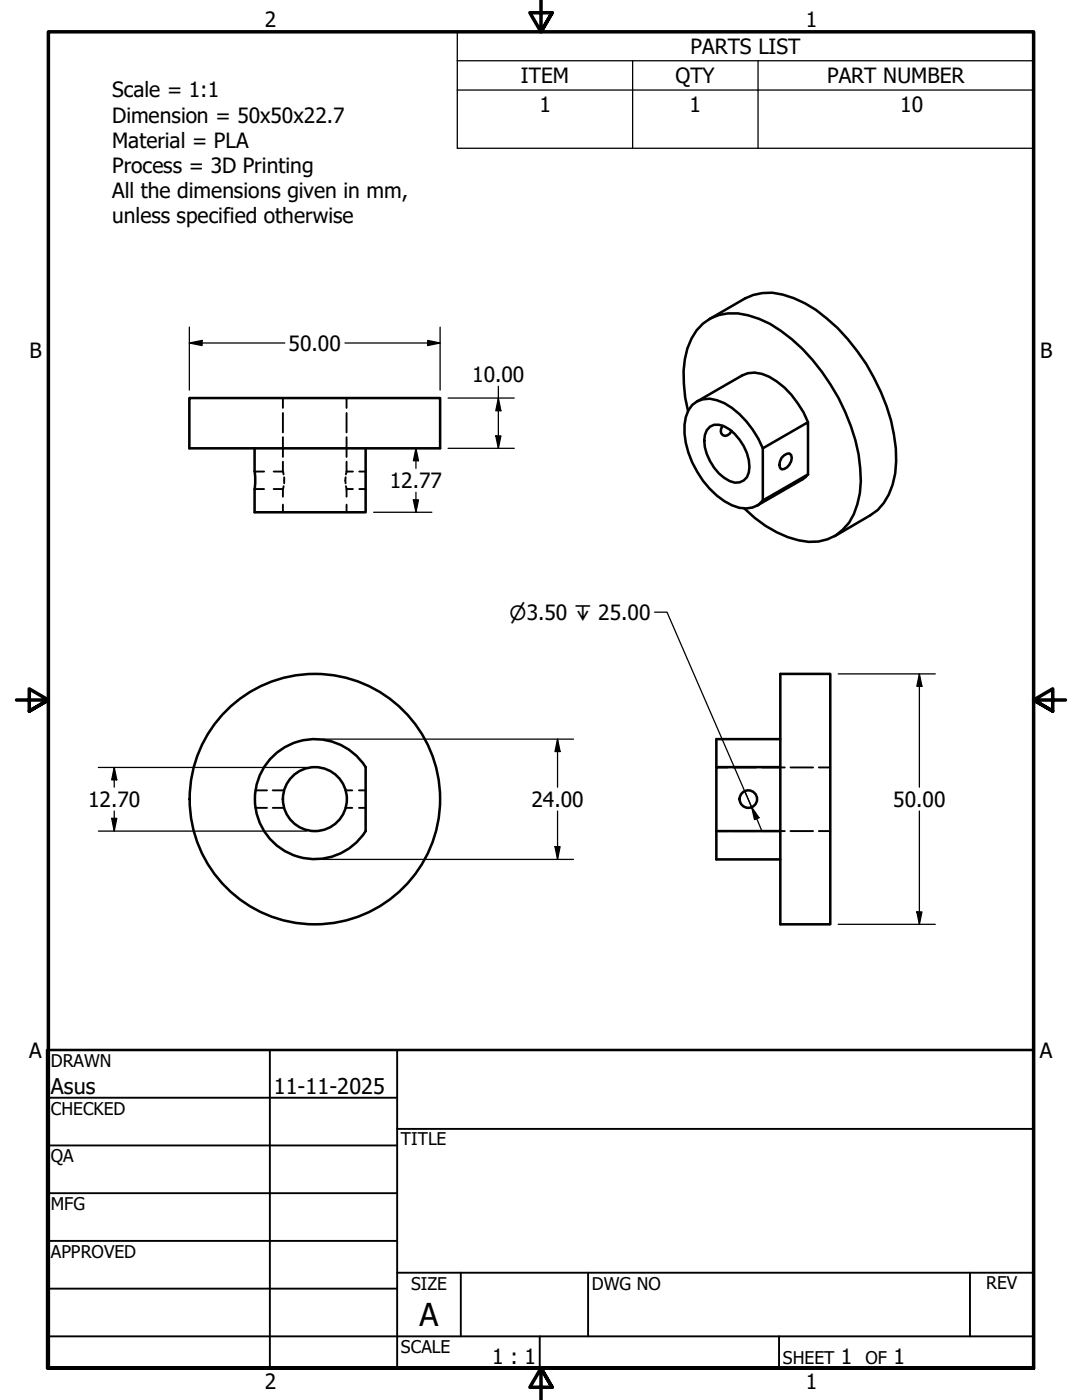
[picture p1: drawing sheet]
<svg xmlns="http://www.w3.org/2000/svg" width="216mm" height="279mm" viewBox="0 0 216 279" stroke-linecap="round" stroke-linejoin="round" font-family="sans-serif">
<!-- layer: Visible (ANSI) -->
<g fill="none" stroke="#000" stroke-width=".51">
<path d="M37.8 79.4h50v10.1h-50zM141.5 63.7l7.2-4.1a10.9 10.9 0 0 1 9.7-.1 25.3 25.3 0 0 1 8.7 6 41.7 41.7 0 0 1 11.3 21.2 20.2 20.2 0 0 1-1 12l-1.1 1.7-1.2 1.4-1.5 1.1-7 4.1M50.8 89.5v4.6l.1 1.1-.1 7h22.2v-12.7M137.3 82a25.4 25.4 0 0 1-.1-12.5 9.3 9.3 0 0 1 12.1-6.6 20.7 20.7 0 0 1 8.7 4.8 40.1 40.1 0 0 1 13.6 25.7 16.8 16.8 0 0 1-2.2 10.9 9.2 9.2 0 0 1-10.1 3.5 22.5 22.5 0 0 1-10.8-6.3M139.1 80.1l9-5.2a5.6 5.6 0 0 1 5.4 .3 17.7 17.7 0 0 1 7.7 9.1M141.7 85.2a3.4 3.4 0 0 1 3.9 .5 9.6 9.6 0 0 1 3.8 8.6 2.56 2.56 0 0 1-3.8 1.7 9.5 9.5 0 0 1-4.9-9.2l.3-.9zM144.2 85a1.17 1.17 0 0 0-.4 1.1 1.17 1.17 0 0 0 .9 .9l.9-.4 .4-.6M152.2 89.5a18.2 18.2 0 0 0-7.7-9 5.7 5.7 0 0 0-5.4-.4 5.5 5.5 0 0 0-2.5 4.7 18.1 18.1 0 0 0 9.4 16 5.5 5.5 0 0 0 5.3 0l.9-.9M156 91.4l.5-.5 1-.4a1.5 1.5 0 0 1 0 2.3l-.5 .5-.5 .3-.5 .1a1.64 1.64 0 0 1 0-2.3zM161.2 94.7l-1.1 1-9 5.2M161.2 94.7v-10.4l-9 5.2v10.4M161.2 94.7l-9 5.2"/>
<path d="M155.7 134.5h10v50h-10zM54.4 151a12 12 0 0 1 18.6 2.1v12.8a12 12 0 0 1-17.7 2.9 12 12 0 0 1-.9-17.8zM155.7 153.1h-12.8v12.8M155.7 147.5h-12.8v5.6M142.9 165.9h12.8M142.9 165.9v5.6h12.8"/>
<circle cx="62.8" cy="159.5" r="6.4"/>
<circle cx="62.8" cy="159.5" r="25"/>
<circle cx="149.3" cy="159.5" r="1.75"/>
</g>
<!-- layer: Hidden (ANSI) -->
<g fill="none" stroke="#000" stroke-width=".38">
<path d="M56.5 79.4v2M69.2 79.4v2M50.8 97.6h1.9M50.8 94.1h1.9M54.6 97.6h1.9M54.6 94.1h1.9M56.5 94.1l.1 .6M56.5 82.4v3.9M56.5 87.2v4M56.5 92.1v2M56.5 97.6v1.5M56.6 97l-.1 .6"/>
<path d="M56.7 95.2v1.3M69 95.2v1.3M69 97l.2 .6M69.2 94.1l-.2 .6M69.2 97.6h1.2M69.2 94.1h1.2M69.2 82.4v3.9M69.2 87.2v4M69.2 92.1v2M69.2 97.6v1.5M71.7 97.6h1.3M71.7 94.1h1.3"/>
<path d="M56.5 100.7v1.5M69.2 100.7v1.5M50.9 157.7h2.4M54.4 157.7h2.3M68.9 157.7h1.4M71.6 157.7h1.4M142.9 153.2h2.3M146.3 153.2h4.6M152 153.2h4.6M157.7 153.2h4.5M163.4 153.2h2.3M50.9 161.2h2.4"/>
<path d="M54.4 161.2h2.3M68.9 161.2h1.4M71.6 161.2h1.4M142.9 165.9h2.3M146.3 165.9h4.6M152 165.9h4.6M157.7 165.9h4.5M163.4 165.9h2.3"/>
</g>
<!-- layer: Symbol (ANSI) -->
<path d="M91.2 12.1v-5.7h115v5.7M91.2 12.1h115v5.9M91.2 12.1v17.5h115v-11.6M91.2 18h115M126.2 12.1v17.5M151.3 12.1v17.5M130.6 122.2h2.5l16.9 38.9M148.6 157.9l1.4 3.2M150 161.1l1.4 2.1-.8 .4zM150 161.1l2 4.6" fill="none" stroke="#000" stroke-width=".25"/>
<!-- layer: Border (ANSI) -->
<path d="M107.9 0v6.4l-2.2-3.9h4.5l-2.3 3.9 2.3-3.9M3.3 139.7h6.4l-3.9-2.2v4.4l3.9-2.2-3.9 2.2M212.6 139.7h-6.4l3.9-2.2v4.4l-3.9-2.2 3.9 2.2M9.7 273v-266.6h196.5v266.6h-196.5h196.5M110.2 276.9l-2.3-3.9 2.3 3.9h-4.5l2.2-3.9v6.4" fill="none" stroke="#000" stroke-width=".7"/>
<!-- layer: Title (ANSI) -->
<g fill="none" stroke="#000" stroke-width=".38">
<path d="M9.4 219.1h69.8M53.8 209.5v63.5M79.2 209.5v63.5M9.4 228.6h69.8M9.4 238.1h69.8M79.2 225.3h127M9.4 247.6h69.8M9.4 257.2h69.8M79.2 254h127M91.9 254v12.7M117.3 254v12.7M193.5 254v12.7"/>
<path d="M9.4 266.7h196.8M107.7 266.7v6.3M155.4 266.7v6.3"/>
</g>
<path d="M9.4 209.5h196.8v63.5h-196.8z" fill="none" stroke="#000" stroke-width=".51"/>
<!-- layer: Dimension (ANSI) -->
<g fill="none" stroke="#000" stroke-width=".25">
<path d="M37.8 68.5l2.5-.6v1.1zM37.8 68.5h19M37.8 65.3v12.6M68.8 68.5h19M85.3 67.9l2.5 .6-2.5 .5zM87.8 65.3v12.6M89.4 79.4h13.2M99.4 79.4l.5 2.6h-1zM99.4 77.1v12.4M82.5 99.8h1l-.5 2.4zM83 89.5l.5 2.4h-1zM83 89.5v4"/>
<path d="M83 98.2v4M89.4 89.5h13.2M98.9 87h1l-.5 2.5zM74.5 102.2h11.7M167.3 134.5h19.3M183.5 134.5l.5 2.5h-1.1zM183.5 134.5v22.6M19.6 153.2h41.6M22.8 153.2l.5 2.4h-1zM22.8 153.2v3.9M64.4 147.5h50M111.3 147.5l.5 2.5h-1.1z"/>
<path d="M111.3 147.5v9.6M19.6 165.9h41.6M22.3 163.3h1l-.5 2.6zM22.8 161.9v4M64.4 171.5h50M110.7 169h1.1l-.5 2.5zM111.3 161.9v9.6M183.5 161.9v22.6M167.3 184.5h19.3M182.9 182h1.1l-.5 2.5z"/>
</g>
<path d="M37.8 68.5l2.5-.6v1.1zM85.3 67.9l2.5 .6-2.5 .5zM82.5 99.8h1l-.5 2.4zM83 89.5l.5 2.4h-1zM98.9 87h1l-.5 2.5zM99.4 79.4l.5 2.6h-1zM183.5 134.5l.5 2.5h-1.1zM22.8 153.2l.5 2.4h-1zM111.3 147.5l.5 2.5h-1.1zM22.3 163.3h1l-.5 2.6zM110.7 169h1.1l-.5 2.5zM182.9 182h1.1l-.5 2.5z" fill="#000"/>
<!-- layer: Symbol (ANSI) -->
<path d="M150 161.1l1.4 2.1-.8 .4z" fill="#000"/>
<text font-size="6.3" x="83.7" y="264.5">A</text>
<g font-size="4.3">
<text x="10.2" y="218.2">Asus</text>
<text x="54.6" y="218.2">11-11-2025</text>
</g>
<g font-size="4.2">
<text x="52.8" y="5.3">2</text>
<text x="160.8" y="5.3">1</text>
<text x="137.8" y="10.8">PARTS LIST</text>
<text x="103.9" y="16.6">ITEM</text>
<text x="134.8" y="16.6">QTY</text>
<text x="165" y="16.6">PART NUMBER</text>
<text x="22.4" y="19.4">Scale = 1:1</text>
<text x="107.6" y="22.4">1</text>
<text x="137.6" y="22.4">1</text>
<text x="179.6" y="22.4">10</text>
<text x="22.4" y="24.4">Dimension = 50x50x22.7</text>
<text x="22.4" y="29.5">Material = PLA</text>
<text x="22.4" y="34.5">Process = 3D Printing</text>
<text x="22.4" y="39.5">All the dimensions given in mm,</text>
<text x="22.4" y="44.5">unless specified otherwise</text>
<text x="5.9" y="71.4">B</text>
<text x="57.6" y="70">50.00</text>
<text x="207.6" y="71.4">B</text>
<text x="94.2" y="76.2">10.00</text>
<text x="77.8" y="97.4">12.77</text>
<text x="17.6" y="161">12.70</text>
<text x="106" y="161">24.00</text>
<text x="178.2" y="161">50.00</text>
<text x="5.8" y="211.1">A</text>
<text x="207.5" y="211.1">A</text>
<text x="98.2" y="272.3">1 : 1</text>
<text x="167.8" y="272.2">1</text>
<text x="178.3" y="272.2">1</text>
<text x="52.8" y="277.1">2</text>
<text x="160.8" y="277.1">1</text>
</g>
<text font-size="3.9" x="101.7" y="123.7">⌀3.50 ↧ 25.00</text>
<g font-size="3.5">
<text x="10.2" y="212.9">DRAWN</text>
<text x="10.2" y="222.4">CHECKED</text>
<text x="10.2" y="232">QA</text>
<text x="80" y="228.6">TITLE</text>
<text x="10.2" y="241.5">MFG</text>
<text x="10.2" y="251">APPROVED</text>
<text x="82" y="257.4">SIZE</text>
<text x="118.1" y="257.4">DWG NO</text>
<text x="196.8" y="257.3">REV</text>
<text x="80" y="270.1">SCALE</text>
<text x="156.2" y="272.2">SHEET</text>
<text x="172.7" y="272.2">OF</text>
</g>
</svg>
